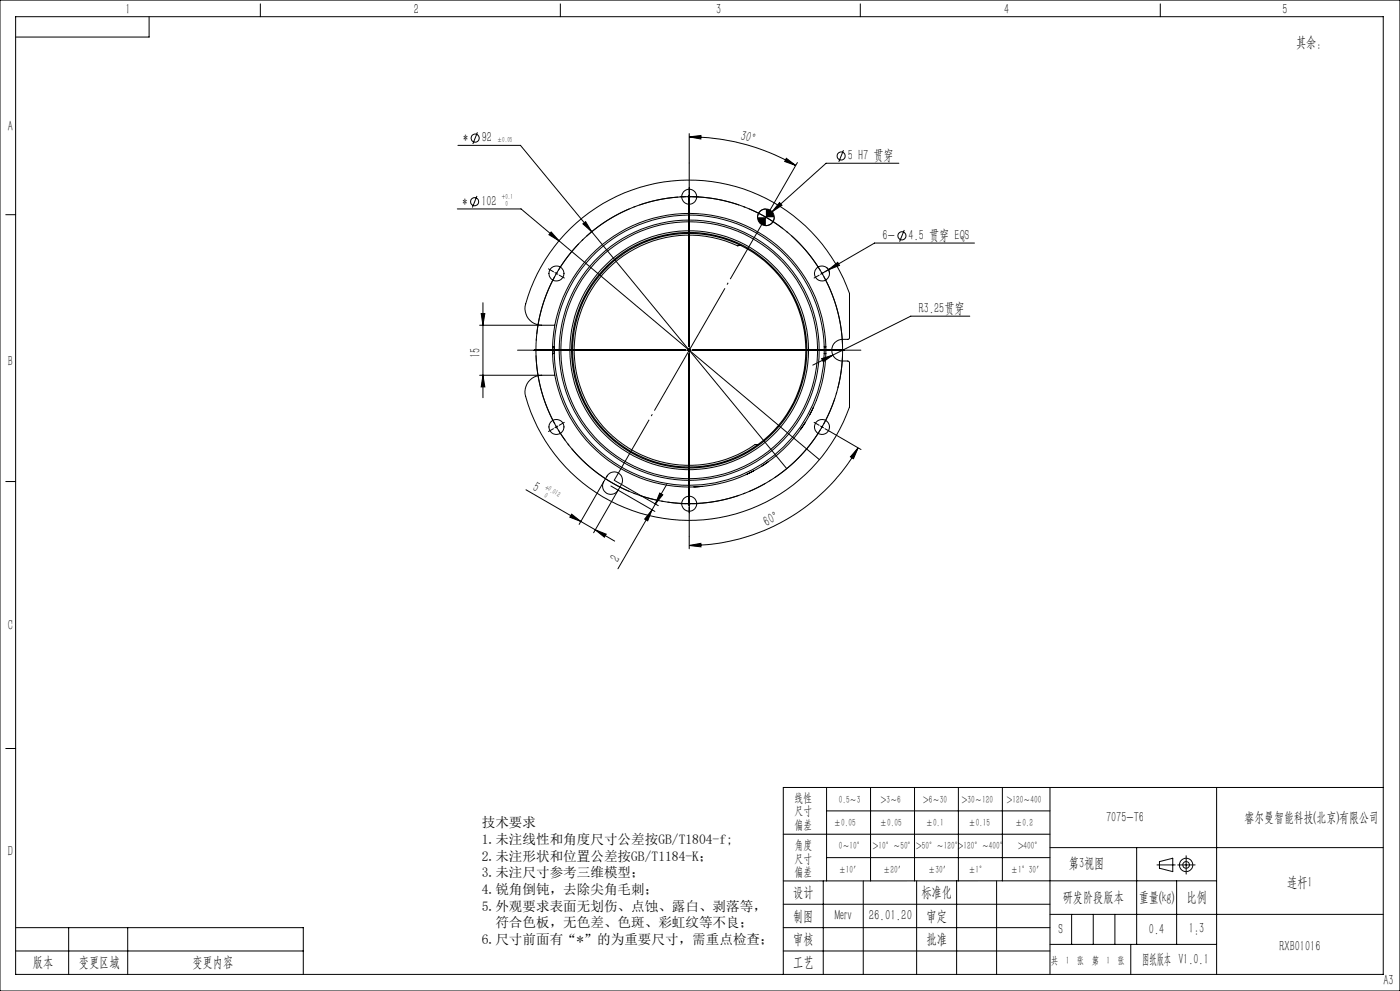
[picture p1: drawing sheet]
<svg xmlns="http://www.w3.org/2000/svg" width="420mm" height="297mm" viewBox="0 0 420 297" stroke-linecap="round" stroke-linejoin="round" font-family="sans-serif">
<g fill="none" stroke="#000" stroke-width=".3">
<path d="M0 0h420v297h-420zM4.7 5h410.3v287h-410.3zM44.7 5v6.1h-40M78.1 1.2v3.8M168.1 1.2v3.8M258.1 1.2v3.8M348.1 1.2v3.8M143.2 39.6l-1.3 3.5M137.4 43.6h18.7l21.4 25.9M143.1 58.7l-1.4 3.5M204 58.9h1.8M206.3 58.9h1"/>
<path d="M206.8 41l3.5-.4v1.1zM206.8 41a64.3 64.3 0 0 1 31.9 8.6M206.8 40v64M207.8 58.9h1.7M235.9 47.4l2.8 2.2-3.3-1.2zM239.2 48.7l-9.4 16.4M253 45l-1.4 3.5M269.7 48.9h-21.9l-16.2 14.6M1.7 64.3h3M137.2 62.6h19.1l11.4 9.6M165.3 69.5l2.4 2.7-3-1.9zM167.7 72.2l78.1 65.6"/>
<path d="M174.9 67.1l.8-.7 1.8 3.1zM177.5 69.5l58.5 70.9M206.8 66a39 39 0 0 1 38.9 39 39 39 0 0 1-38.9 39M206.8 66a39 39 0 0 0-39.1 39 39 39 0 0 0 39.1 39M206.8 66.5a38.5 38.5 0 0 0-38.5 38.5 38.5 38.5 0 0 0 38.5 38.5M206.8 66v.5M206.8 66.5a38.5 38.5 0 0 1 38.5 38.5 38.5 38.5 0 0 1-38.5 38.5M222.1 73.5l-.8 .2a34.5 34.5 0 0 0-48.9 34.3 34.5 34.5 0 0 0 54.2 25.2l.7 .1M229.8 62.6a2.52 2.52 0 0 0-2.5 2.5M231.6 63.5l-3.7 3.3M232.3 65.1a2.52 2.52 0 0 1-2.5 2.5M233.9 60.7l.7 .8-3 2z"/>
<path d="M271.3 68.9l-1.4 3.5M292.3 72.8h-29.9l-14.9 8.7M143.9 97.5h18.6M144.4 94h1.1l-.6 3.5zM144.9 90.7v28.5M162.5 97.5a5 5 0 0 1-4.8-6.4 51 51 0 0 1 47.4-37.1 51 51 0 0 1 49.7 33.9v13.4l-.4 .4a3.8 3.8 0 0 0-4.8 2.6 3.2 3.2 0 0 0 3.2 3.9h1.6l.4 .4v13.4a51 51 0 0 1-50.1 33.9 51 51 0 0 1-47.2-37.8 5 5 0 0 1 5-5.6M162.5 97.5h3.9M164.5 80.6l1.6 .9M166.5 81.7l.4 .2M166.9 81.9l-.2 .5M166.9 81.9l.5 .3M167.2 81.5l-.3 .4"/>
<path d="M167.8 82.5l1.5 .8M245.7 82.5l-1.5 .8M246.3 81.5l.3 .4M246.6 81.9l.2 .5M246.6 81.9l-.4 .3M247.1 81.7l-.5 .2M247.9 80.1l.8 .9 .1 .9M248.5 80.9l2.8-2.3 .5 .9zM248.5 80.9l-1.9 1M290.9 94.8h-17.7l-23.4 11.6M143.9 112.5h18.6M144.9 112.5l.6 3.5h-1.1z"/>
<path d="M155.3 104.9h50.5M162.5 112.5h3.9M165.8 104a41 41 0 0 1 41-40 41 41 0 0 1 41 40M165.8 104h.5v2h-.5M165.8 106a41 41 0 0 0 41 40M165.8 104.9h.5M165.8 104.9v1.1M165.8 103.9v1M166.3 105.2a40.4 40.4 0 0 0 40.5 40.2M171 104.9h.4M171 104.9a35.8 35.8 0 0 1 35.8-35.7 35.8 35.8 0 0 1 35.8 35.7M171 104.9a35.8 35.8 0 0 0 35.8 35.9 35.8 35.8 0 0 0 35.8-35.9"/>
<path d="M171.4 104.9a35.3 35.3 0 0 1 35.4-35.2 35.3 35.3 0 0 1 35.3 35.2M171.4 104.9a35.3 35.3 0 0 0 35.4 35.4 35.3 35.3 0 0 0 35.3-35.4M206.3 104.9h1M206.8 104.5v1M206.8 106v58.5M207.8 104.9h50.5M242.1 104.9h.5M246.5 107.5l3.3-1.1-2.8 2zM247.3 104a40.5 40.5 0 0 0-40.9-39.6 40.5 40.5 0 0 0-40.1 40.3M247.3 106a40.5 40.5 0 0 1-40.5 39.4M247.3 106h.5M247.3 104h.5"/>
<path d="M247.3 104.9h.5M247.3 104v2M247.8 106a41.1 41.1 0 0 1-41 40M247.8 103.9v1M247.8 104.9v1.1M249.8 106.4l-6 3M166.1 128.5l-1.6 .8M166.7 127.5l.2 .4M166.9 127.9l.3 .5M166.9 127.9l-.4 .3M167.4 127.7l-.5 .2M169.3 126.6l-1.5 .9"/>
<path d="M230.5 138.4l-2.1 1.4M241.6 126.6l-1.4 2.1M244 122.1l-1.1 2.2M244.2 126.6l1.5 .9M246.2 127.7l.4 .2M246.6 127.9l-.3 .5M246.6 127.9l.5 .3M246.8 127.5l-.2 .4M247.5 128.5l10.8 6.2M257.4 134.2l-1.4 3.3-.9-.6zM257.4 134.2a58.5 58.5 0 0 1-50.6 29.3M1.7 144.3h3"/>
<path d="M157.8 146.8l20.8 12M171.5 154.1l2.7 2.2-3.2-1.3zM178.6 158.8l3.3 1.3-.6 .9zM178.6 158.8l5.8 3.4M181.1 144.4a4 4 0 0 1 2.8-2.9 2.51 2.51 0 0 1 2.4 1 2.51 2.51 0 0 1 .1 2.7l-1 1.7M181.1 144.4a2.51 2.51 0 0 0 .9 3.4 2.51 2.51 0 0 0 3.4-.9M181.1 144.4l-7.4 12.8M183.3 145.7l13.2 7.6M184.3 143.9l13.2 7.6M185.4 146.9l-7.3 12.8M195.6 152.8l-1.3 3.3-.9-.5zM195.6 152.8l-10.2 17.7"/>
<path d="M196.6 151.1l-1 1.7M197.9 147.8l.9 .5-2.2 2.8zM200 145.2l-3.4 5.9M204 151h1.8M206.3 151h1M206.8 145.4v.6M206.8 143.5v.5M207.8 151h1.7M210.6 145.8l-2.5 .1M226.1 141.1l-2.2 1.1M206.8 163.5l3.5-.7v1.1zM1.7 224.3h3"/>
<path d="M248 236v28M261.2 236v28M274.4 236v28M287.5 236v28M300.7 236v28M315 236v56M365 236v56M415 236h-180v56M235 250h80M248 257h67M248 243h67M315 254h100"/>
<path d="M341 254v29M4.7 278h86.3v14M20.6 278v14M38.3 278v14M235 278h80M235 271h80M247 264v28M259 264v28M275 264v28M287 264v28M299 264v28M315 274h100"/>
<path d="M321.5 274v9M328 274v9M334.5 274v9M353 264v19M365 264h-130M4.7 285h86.3M235 285h80M315 283h50M339.2 283v9"/>
<circle cx="142.6" cy="41.4" r="1.2"/>
<circle cx="206.8" cy="59" r="2.25"/>
<circle cx="252.3" cy="46.8" r="1.2"/>
<circle cx="142.4" cy="60.4" r="1.21"/>
<circle cx="229.8" cy="65.1" r="2.51"/>
<circle cx="270.6" cy="70.7" r="1.2"/>
<circle cx="166.9" cy="82" r="2.25"/>
<circle cx="246.6" cy="82" r="2.24"/>
<circle cx="206.8" cy="104.9" r="35"/>
<circle cx="166.9" cy="128" r="2.25"/>
<circle cx="246.6" cy="128" r="2.26"/>
<circle cx="206.8" cy="151" r="2.25"/>
</g>
<path d="M166.5 82.8a46 46 0 0 0 0 44.3M247.1 127.1a46 46 0 0 0 0-44.3" fill="none" stroke="#000" stroke-width=".3" stroke-dasharray="30.5 1.3 .6 1.3" stroke-dashoffset="9" stroke-linecap="butt"/>
<path d="M246.1 81.1a46 46 0 0 0-78.6 0M167.5 128.8a46 46 0 0 0 78.6 0" fill="none" stroke="#000" stroke-width=".3" stroke-dasharray="30.5 1.3 .6 1.3" stroke-dashoffset="1.7" stroke-linecap="butt"/>
<path d="M250.8 91.5a46 46 0 0 0-77.1-18.5 46 46 0 0 0 21.2 76.4 46 46 0 0 0 56.5-55.6l-.6-2.3" fill="none" stroke="#000" stroke-width=".3" stroke-dasharray="30.5 1.3 .6 1.3" stroke-dashoffset="5.4" stroke-linecap="butt"/>
<g fill="none" stroke="#0a0605" stroke-width=".3">
<path d="M347.1 259.2h5.5M347.8 258.2l4-1v4l-4-1zM353.3 259.2h5.2M355.8 256.5v5.5"/>
<circle cx="355.8" cy="259.2" r="1"/>
<circle cx="355.8" cy="259.2" r="2"/>
</g>
<path d="M206.8 104.9l23-39.8" fill="none" stroke="#000" stroke-width=".3" stroke-dasharray="30.5 1.3 .6 1.3" stroke-dashoffset="9.1" stroke-linecap="butt"/>
<path d="M206.8 104.9l-22.5 39" fill="none" stroke="#000" stroke-width=".3" stroke-dasharray="30.5 1.3 .6 1.3" stroke-dashoffset="9.6" stroke-linecap="butt"/>
<g fill="#000">
<path d="M174.9 67.1l.8-.7 1.8 3.1z"/>
<path d="M235.9 47.4l2.8 2.2-3.3-1.2zM206.8 41l3.5-.4v1.1z"/>
<path d="M165.3 69.5l-.6 .8 3 1.9zM246.5 107.5l.5 .9 2.8-2zM233.9 60.7l-2.3 2.8 3-2zM248.5 80.9l3.3-1.4-.5-.9z"/>
<path d="M227.3 65.1a2.52 2.52 0 0 0 2.5 2.5v-2.5zM229.8 62.6v2.5h2.5a2.52 2.52 0 0 0-2.5-2.5z"/>
<path d="M144.4 94h1.1l-.6 3.5zM144.9 112.5l.6 3.5h-1.1z"/>
<path d="M171.5 154.1l2.7 2.2-3.2-1.3zM178.6 158.8l3.3 1.3-.6 .9z"/>
<path d="M197.9 147.8l.9 .5-2.2 2.8zM195.6 152.8l-1.3 3.3-.9-.5z"/>
<path d="M206.8 163.5l3.5-.7v1.1zM257.4 134.2l-1.4 3.3-.9-.6z"/>
</g>
<g font-size="4.4">
<text x="37.7" y="4.1">1</text>
<text x="124.2" y="4.1">2</text>
<text x="214.9" y="4.1">3</text>
<text x="301.2" y="4.1">4</text>
<text x="384.7" y="4.1">5</text>
<text x="388.8" y="14.1">其余：</text>
<text x="2.3" y="39.3">A</text>
<text x="222" y="41.9" transform="rotate(16 222 41.9)">30°</text>
<text x="138.9" y="42.7">*</text>
<text x="144.6" y="42.7">92</text>
<text x="254.4" y="48">5 H7 贯穿</text>
<text x="138.8" y="61.7">*</text>
<text x="144.4" y="61.7">102</text>
<text x="264.8" y="72">6-</text>
<text x="272.6" y="72">4.5 贯穿 EQS</text>
<text x="275.6" y="93.9">R3.25贯穿</text>
<text x="144" y="107.3" transform="rotate(-90 144 107.3)">15</text>
<text x="2.3" y="109.6">B</text>
<text x="159.6" y="146.8" transform="rotate(30 159.6 146.8)">5</text>
<text x="230" y="157.8" transform="rotate(-27 230 157.8)">60°</text>
<text x="185.4" y="168.7" transform="rotate(-60 185.4 168.7)">2</text>
<text x="2.3" y="188.9">C</text>
<text x="331.8" y="246.3">7075-T6</text>
<text x="2.3" y="256.5">D</text>
<text x="320.6" y="260.1">第3视图</text>
<text x="237.9" y="268.9">设计</text>
<text x="276.4" y="268.9">标准化</text>
<text x="386.2" y="265.9">连杆1</text>
<text x="237.9" y="275.9">制图</text>
<text x="250.4" y="275.8">Merv</text>
<text x="260.6" y="275.8">26.01.20</text>
<text x="277.9" y="275.9">审定</text>
<text x="318.8" y="270.4">研发阶段版本</text>
<text x="341.6" y="270.4">重量(kg)</text>
<text x="355.9" y="270.4">比例</text>
<text x="317.6" y="279.9">S</text>
<text x="344.7" y="279.9">0.4</text>
<text x="356.7" y="279.6">1:3</text>
<text x="237.9" y="282.9">审核</text>
<text x="277.9" y="282.9">批准</text>
<text x="383.9" y="284.9">RXB01016</text>
<text x="9.9" y="289.9">版本</text>
<text x="23.7" y="289.9">变更区域</text>
<text x="57.7" y="289.9">变更内容</text>
<text x="237.9" y="289.9">工艺</text>
<text x="342.6" y="288.9">图纸版本 V1.0.1</text>
<text x="415" y="295.2">A3</text>
</g>
<text font-size="4.2" x="373.4" y="246.3">睿尔曼智能科技(北京)有限公司</text>
<g font-size="4.1">
<text x="144.5" y="247.9">技术要求</text>
<text x="144.5" y="252.9">1.未注线性和角度尺寸公差按GB/T1804-f;</text>
<text x="144.5" y="257.9">2.未注形状和位置公差按GB/T1184-K；</text>
<text x="144.5" y="262.9">3.未注尺寸参考三维模型；</text>
<text x="144.5" y="267.9">4.锐角倒钝，去除尖角毛刺；</text>
<text x="144.5" y="272.9">5.外观要求表面无划伤、点蚀、露白、剥落等，</text>
<text x="148.6" y="277.9">符合色板，无色差、色斑、彩虹纹等不良；</text>
<text x="144.5" y="282.9">6.尺寸前面有“*”的为重要尺寸，需重点检查；</text>
</g>
<g font-size="3.8">
<text x="238.4" y="240.3">线性</text>
<text x="238.4" y="244.3">尺寸</text>
<text x="238.4" y="248.3">偏差</text>
<text x="238.4" y="254.6">角度</text>
<text x="238.4" y="258.6">尺寸</text>
<text x="238.4" y="262.6">偏差</text>
</g>
<text font-size="3.2" x="315.3" y="288.9">共 1 张 第 1 张</text>
<g font-size="3.1">
<text x="251.6" y="240.8">0.5～3</text>
<text x="264.2" y="240.8">&gt;3～6</text>
<text x="277" y="240.8">&gt;6～30</text>
<text x="288.6" y="240.8">&gt;30～120</text>
<text x="302" y="240.8">&gt;120～400</text>
<text x="250.1" y="247.6">±0.05</text>
<text x="264" y="247.6">±0.05</text>
<text x="277.7" y="247.6">±0.1</text>
<text x="290.5" y="247.6">±0.15</text>
<text x="304.5" y="247.6">±0.2</text>
<text x="251.6" y="254.6">0～10°</text>
<text x="261.9" y="254.6">&gt;10°～50°</text>
<text x="274.9" y="254.6">&gt;50°～120°</text>
<text x="287.4" y="254.6">&gt;120°～400°</text>
<text x="305.4" y="254.6">&gt;400°</text>
<text x="251.6" y="261.6">±10′</text>
<text x="265" y="261.6">±20′</text>
<text x="278.5" y="261.6">±30′</text>
<text x="290.5" y="261.6">±1°</text>
<text x="303.2" y="261.6">±1°30′</text>
</g>
<g font-size="2.2">
<text x="149.2" y="42.7">±0.05</text>
<text x="150.5" y="59.6">+0.1</text>
<text x="151.6" y="61.7">0</text>
<text x="163.2" y="148.9" transform="rotate(30 163.2 148.9)">0</text>
<text x="163.3" y="146.4" transform="rotate(30 163.3 146.4)">+0.012</text>
</g>
</svg>
